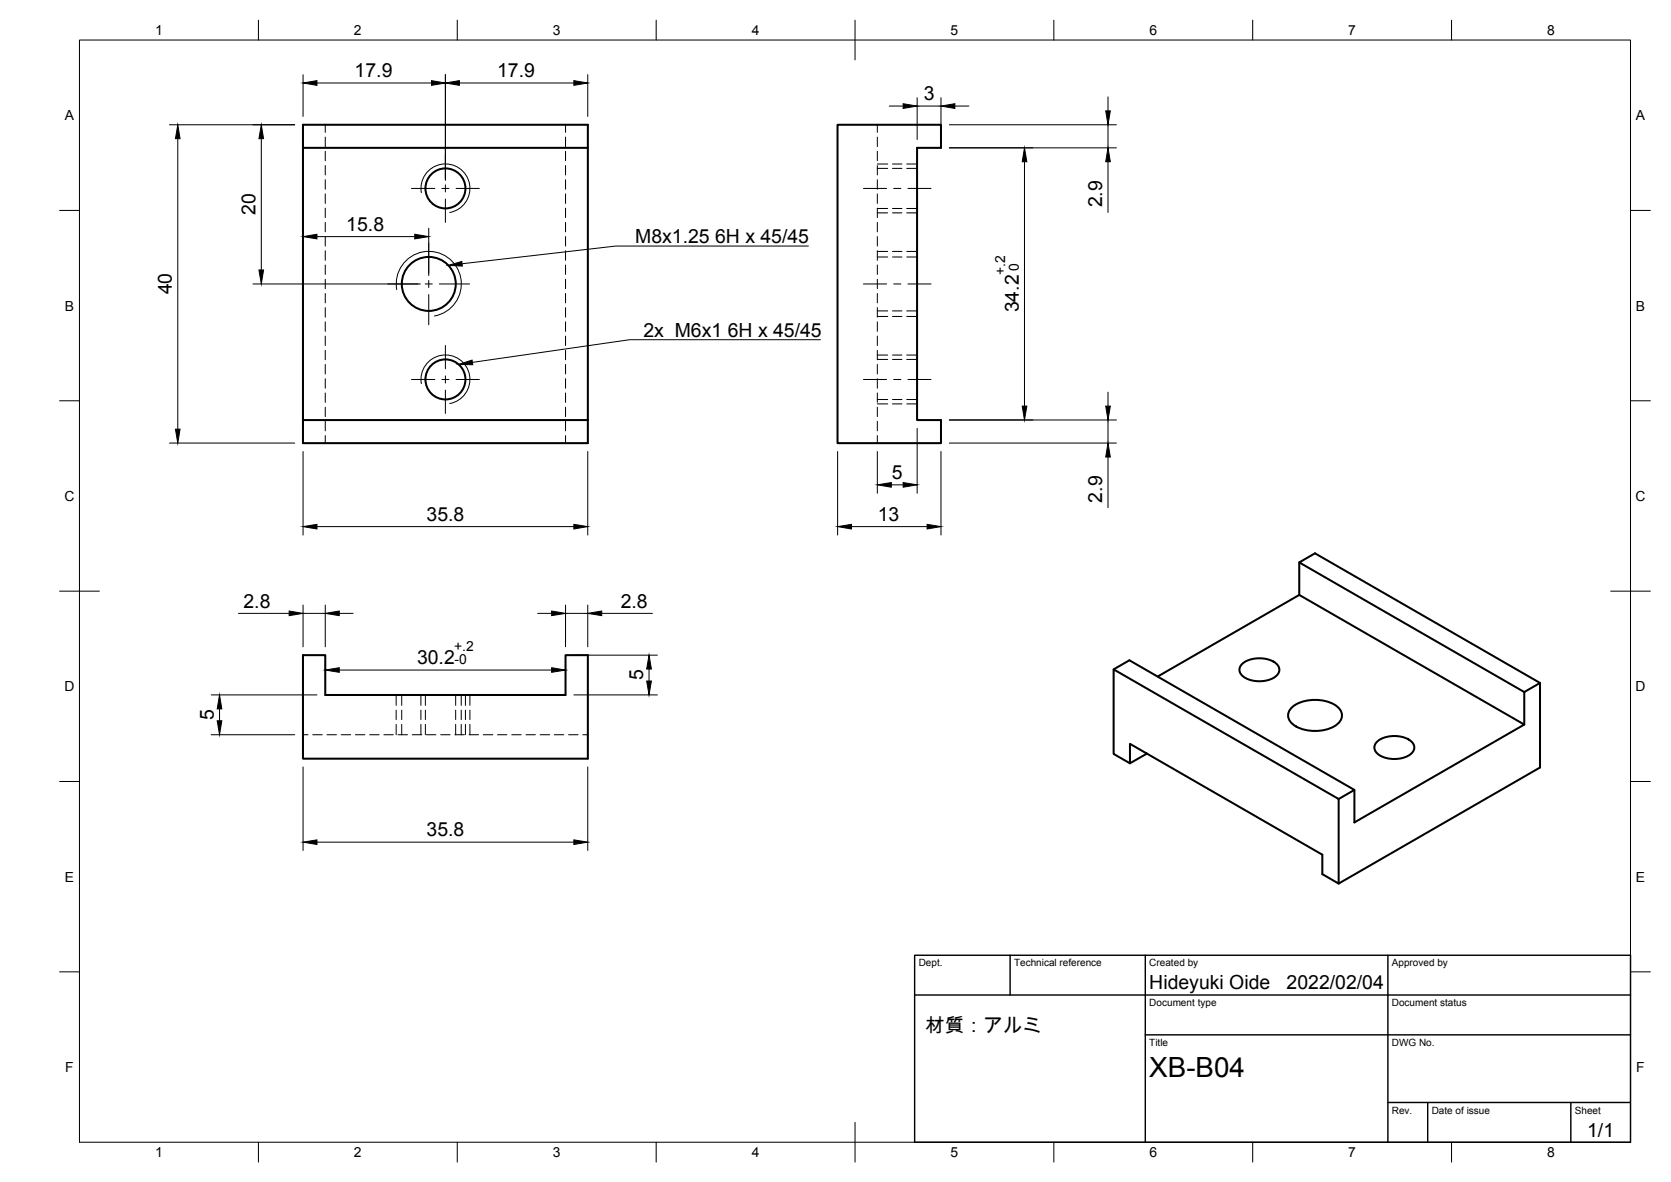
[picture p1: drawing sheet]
<svg xmlns="http://www.w3.org/2000/svg" width="420mm" height="297mm" viewBox="0 0 420 297" stroke-linecap="round" stroke-linejoin="round" font-family="sans-serif">
<g fill="none" stroke="#000" stroke-width=".51">
<path d="M76.2 37.2h71.6M210.6 31.4h26v5.8h-6v68.4h6v5.8h-26zM76.2 105.6v5.8h71.6v-80h-71.6v74.2h71.6M326.7 141.3v8.2M76.2 164.6h5.6v10.1h60.4v-10.1h5.6v26.1h-71.6zM280 168.2l4-2.3 56.6 32.6-4 2.3M291.1 170l35.6-20.5 56.6 32.6-42.7 24.6v-8.2M312.5 166.7a7.4 7.4 0 0 1 8.4 0 2.06 2.06 0 0 1 .8 2 2.06 2.06 0 0 1-1.5 1.7 7.6 7.6 0 0 1-7.7-.5 1.94 1.94 0 0 1 0-3.2zM325.1 177.6a10.1 10.1 0 0 1 11.1 0 2.81 2.81 0 0 1 1.2 2.7 2.81 2.81 0 0 1-1.9 2.2 10.3 10.3 0 0 1-10.4-.5 2.66 2.66 0 0 1 0-4.4zM383.3 173.9v8.2M387.2 171.6l-3.9 2.3-56.6-32.6 3.9-2.2 56.6 32.5v21.3l-50.6 29.1M288.4 189.4l-4.3 2.4v-4.9l48.4 27.9v4.9l4.1 2.3v-21.2l-56.6-32.6v21.3l4.1 2.3"/>
<path d="M346.4 186.3a7.4 7.4 0 0 1 8.4 0 2.06 2.06 0 0 1 .8 2 2.06 2.06 0 0 1-1.5 1.6 7.6 7.6 0 0 1-7.7-.5 1.94 1.94 0 0 1 0-3.1z"/>
<circle cx="112" cy="47.3" r="5"/>
<circle cx="107.8" cy="71.3" r="6.8"/>
<circle cx="112" cy="95.4" r="5"/>
</g>
<g fill="none" stroke="#000" stroke-width=".25">
<path d="M81.8 31.4v1.9M81.8 34.4v2.4M81.8 38v2.4M142.2 31.4v1.9M142.2 34.4v2.4M142.2 38v2.4M220.6 31.4v1.9M220.6 34.4v2.4M220.6 38v2.4M81.8 41.6v2.4M81.8 45.2v2.3M81.8 48.7v2.4"/>
<path d="M81.8 52.3v2.4M81.8 55.9v2.4M81.8 59.4v2.4M142.2 41.6v2.4M142.2 45.2v2.3M142.2 48.7v2.4M142.2 52.3v2.4M142.2 55.9v2.4M142.2 59.4v2.4M220.6 41.6v2.4M220.6 45.2v2.3M220.6 48.7v2.4"/>
<path d="M220.6 52.3v2.4M220.6 55.9v2.4M220.6 59.4v2.4M220.6 52.4h2.6M220.6 42.3h2.6M224.4 52.4h2.4M224.4 42.3h2.4M228 52.4h2.6M228 42.3h2.6M81.8 63v2.4M81.8 66.6v2.4M81.8 70.2v2.3"/>
<path d="M81.8 73.8v2.3M81.8 77.3v2.4M142.2 63v2.4M142.2 66.6v2.4M142.2 70.2v2.3M142.2 73.8v2.3M142.2 77.3v2.4M220.6 63v2.4M220.6 66.6v2.4M220.6 70.2v2.3M220.6 73.8v2.3M220.6 77.3v2.4"/>
<path d="M220.6 78.1h2.6M220.6 64.6h2.6M224.4 78.1h2.4M224.4 64.6h2.4M228 78.1h2.6M228 64.6h2.6M81.8 80.9v2.4M81.8 84.5v2.3M81.8 88v2.4M81.8 91.6v2.4M81.8 95.2v2.4M81.8 98.7v2.4"/>
<path d="M142.2 80.9v2.4M142.2 84.5v2.3M142.2 88v2.4M142.2 91.6v2.4M142.2 95.2v2.4M142.2 98.7v2.4M220.6 80.9v2.4M220.6 84.5v2.3M220.6 88v2.4M220.6 91.6v2.4M220.6 95.2v2.4M220.6 98.7v2.4"/>
<path d="M220.6 90.3h2.6M224.4 90.3h2.4M228 90.3h2.6M81.8 102.3v2.4M81.8 105.9v2.4M81.8 109.5v1.9M142.2 102.3v2.4M142.2 105.9v2.4M142.2 109.5v1.9M220.6 102.3v2.4M220.6 105.9v2.4M220.6 109.5v1.9"/>
<path d="M220.6 100.4h2.6M224.4 100.4h2.4M228 100.4h2.6M101 174.7v2.6M101 178.5v2.3M107 174.7v2.6M107 178.5v2.3M114.6 174.7v2.6M114.6 178.5v2.3M117 174.7v2.6M117 178.5v2.3M76.2 184.6h1.2"/>
<path d="M78.6 184.6h2.4M82.2 184.6h2.4M85.8 184.6h2.4M89.4 184.6h2.3M92.9 184.6h2.4M96.5 184.6h2.4M100.1 184.6h2.4M101 182v2.6M103.7 184.6h2.3M107 182v2.6M107.2 184.6h2.4M110.8 184.6h2.4"/>
<path d="M114.4 184.6h2.4M114.6 182v2.6M117 182v2.6M117.9 184.6h2.4M121.5 184.6h2.4M125.1 184.6h2.4M128.7 184.6h2.3M132.2 184.6h2.4M135.8 184.6h2.4M139.4 184.6h2.4M143 184.6h2.4M146.5 184.6h1.3"/>
</g>
<path d="M105.9 48.4a6.1 6.1 0 0 1 5-7.1 6.1 6.1 0 0 1 7.2 5 6.1 6.1 0 0 1-5 7.1M99.8 72.8a8.2 8.2 0 0 1 6.6-9.5 8.2 8.2 0 0 1 9.5 6.6 8.2 8.2 0 0 1-6.7 9.5M105.9 96.4a6.1 6.1 0 0 1 5-7.1 6.1 6.1 0 0 1 7.2 5 6.1 6.1 0 0 1-5 7.1" fill="none" stroke="#000" stroke-width=".25"/>
<g fill="none" stroke="#000" stroke-width=".25">
<path d="M220.6 53.5h2.6M220.6 41.2h2.6M224.4 53.5h2.4M224.4 41.2h2.4M228 53.5h2.6M228 41.2h2.6M220.6 79.5h2.6M220.6 63.2h2.6M224.4 79.5h2.4M224.4 63.2h2.4M228 79.5h2.6M228 63.2h2.6"/>
<path d="M220.6 89.2h2.6M224.4 89.2h2.4M228 89.2h2.6M220.6 101.5h2.6M224.4 101.5h2.4M228 101.5h2.6M99.6 174.7v2.6M99.6 178.5v2.3M105.8 174.7v2.6M105.8 178.5v2.3M116 174.7v2.6M116 178.5v2.3"/>
<path d="M118.2 174.7v2.6M118.2 178.5v2.3M99.6 182v2.6M105.8 182v2.6M116 182v2.6M118.2 182v2.6"/>
</g>
<!-- layer: Border -->
<g fill="none" stroke="#000" stroke-width=".25">
<path d="M20 10.1h390v276.9h-390zM65 5.1v5M115 5.1v5M165 5.1v5M215 5.1v10M265 5.1v5M315 5.1v5M365 5.1v5M15 52.9h5M410 52.9h5M15 100.7h5M410 100.7h5"/>
<path d="M15 148.6h10M405 148.6h10M15 196.4h5M410 196.4h5M15 244.2h5M410 244.2h5M65 287v5M115 287v5M165 287v5M215 282.1v9.9M265 287v5M315 287v5"/>
<path d="M365 287v5"/>
</g>
<!-- layer: TitleBlock -->
<path d="M230 240.1h180v46.9h-180zM230 250h180M254 240.1v9.9M288 240.1v46.9M349 240.1v46.9M288 260.1h122M349 277.1h61M359 277.1v9.9M395 277.1v9.9" fill="none" stroke="#000" stroke-width=".36"/>
<!-- layer: Center Lines -->
<g fill="none" stroke="#000" stroke-width=".25">
<path d="M112 38.8v5.9M103.5 47.4h5.8M111.1 47.4h1.8M112 46.5v1.7M112 50v5.9M114.7 47.4h5.8M217.1 47.4h5.8M224.7 47.4h1.8M228.3 47.4h5.8M97.5 71.4h7.6M106.9 71.4h1.8M107.8 61.1v7.6"/>
<path d="M107.8 70.5v1.7M107.8 74v7.6M110.5 71.4h7.6M217.1 71.4h5.8M224.7 71.4h1.8M228.3 71.4h5.8M103.5 95.4h5.8M111.1 95.4h1.8M112 86.8v5.9M112 94.5v1.8M112 98v5.9M114.7 95.4h5.8"/>
<path d="M217.1 95.4h5.8M224.7 95.4h1.8M228.3 95.4h5.8"/>
</g>
<!-- layer: Dimensions -->
<g fill="none" stroke="#000" stroke-width=".25">
<path d="M76.2 18.8v10.5M112 18.8v26.5M147.8 18.8v10.5M42.6 31.4h31.5M44.7 34.8v73.1M65.7 34.8v33M76.2 39.3v22.3M79.7 20.9h28.8M115.5 20.9h28.8M223.6 26.7h3.5M230.6 24.6v10.5M230.6 26.7h6"/>
<path d="M236.6 24.6v10.5M238.7 31.4h42M238.7 37.2h42M240.1 26.7h3.5M278.6 24.3v3.6M278.6 31.4v5.8M79.7 59.5h24.6M107.8 57.3v11.9M257.6 40.6v61.5M278.6 40.6v12.8M63.6 71.4h42.1M278.6 98.6v3.5"/>
<path d="M42.6 111.3h31.5M76.2 113.5v21M147.8 113.5v21M210.6 113.5v21M220.6 113.5v10.5M230.6 107.7v16.3M236.6 113.5v21M238.7 111.3h42M238.7 105.5h42M278.6 105.5v5.8M278.6 114.9v12.7M79.7 132.3h64.6"/>
<path d="M214.1 132.3h19M224.1 121.8h3M60 154.1h12.7M76.2 152v10.5M76.2 154.1h5.6M81.8 152v10.5M85.3 154.1h3.5M135.2 154.1h3.5M142.2 152v10.5M142.2 154.1h5.6M147.8 152v10.5M151.3 154.1h12.7"/>
<path d="M53.1 174.6h26.6M55.2 178.1v3M81.8 166.7v3.8M85.3 168.4h53.4M142.2 166.7v3.8M144.3 164.6h21M144.3 174.6h21M163.2 168.1v3M53.1 184.6h21M76.2 192.7v21M147.8 192.7v21M79.7 211.6h64.6"/>
</g>
<g fill="#000" stroke="#000" stroke-width=".25">
<path d="M44.7 31.4l.6 3.4h-1.2zM65.7 31.4l.6 3.4h-1.2zM76.2 20.9l3.5-.6v1.1zM108.5 20.3l3.5 .6-3.5 .5zM112 20.9l3.5-.6v1.1zM144.3 20.3l3.5 .6-3.5 .5zM227.1 26.1l3.5 .6-3.5 .5zM236.6 26.7l3.5-.6v1.1zM278 27.9h1.2l-.6 3.5zM76.2 59.5l3.5-.6v1.1zM104.3 58.9l3.5 .6-3.5 .5zM257.6 37.2l.6 3.4h-1.2z"/>
<path d="M278.6 37.2l.6 3.4h-1.2zM65.1 67.8h1.2l-.6 3.6zM44.1 107.9h1.2l-.6 3.4zM257 102.1h1.2l-.6 3.4zM278 102.1h1.2l-.6 3.4zM278.6 111.3l.6 3.6h-1.2zM76.2 132.3l3.5-.5v1.1zM144.3 131.8l3.5 .5-3.5 .6zM210.6 132.3l3.5-.5v1.1zM220.6 121.8l3.5-.5v1.1zM227.1 121.3l3.5 .5-3.5 .6zM233.1 131.8l3.5 .5-3.5 .6z"/>
<path d="M72.7 153.6l3.5 .5-3.5 .6zM81.8 154.1l3.5-.5v1.1zM138.7 153.6l3.5 .5-3.5 .6zM147.8 154.1l3.5-.5v1.1zM55.2 174.6l.6 3.5h-1.2zM81.8 168.4l3.5-.6v1.2zM138.7 167.8l3.5 .6-3.5 .6zM163.2 164.6l.6 3.5h-1.2zM162.6 171.1h1.2l-.6 3.5zM54.6 181.1h1.2l-.6 3.5zM76.2 211.6l3.5-.5v1.1zM144.3 211.1l3.5 .5-3.5 .6z"/>
</g>
<!-- layer: Annotations -->
<path d="M112.7 66.7l3.4-1 .1 1.2zM115.3 91.6l3.4-1.1 .2 1.2z" fill="#000" stroke="#000" stroke-width=".25"/>
<path d="M203.3 61.8h-48.5l-38.6 4.5M206.3 85.4h-48l-39.5 5.7" fill="none" stroke="#000" stroke-width=".25"/>
<text font-size="7" x="289" y="270.6">XB-B04</text>
<g font-size="4.9">
<text x="89.2" y="19.4">17.9</text>
<text x="125" y="19.4">17.9</text>
<text x="232.3" y="25.2">3</text>
<text x="277.1" y="52.1" transform="rotate(-90 277.1 52.1)">2.9</text>
<text x="64.2" y="54" transform="rotate(-90 64.2 54)">20</text>
<text x="87.1" y="58">15.8</text>
<text x="159.7" y="61.1">M8x1.25</text>
<text x="179.8" y="61.1">6H x 45/45</text>
<text x="43.2" y="74" transform="rotate(-90 43.2 74)">40</text>
<text x="256.1" y="78.5" transform="rotate(-90 256.1 78.5)">34.2</text>
<text x="161.8" y="84.7">2x M6x1</text>
<text x="183" y="84.7">6H x 45/45</text>
<text x="224.2" y="120.4">5</text>
<text x="107.3" y="130.9">35.8</text>
<text x="220.7" y="130.9">13</text>
<text x="277.1" y="126.3" transform="rotate(-90 277.1 126.3)">2.9</text>
<text x="61.2" y="152.7">2.8</text>
<text x="156.1" y="152.7">2.8</text>
<text x="104.9" y="166.9">30.2</text>
<text x="161.7" y="171" transform="rotate(-90 161.7 171)">5</text>
<text x="53.7" y="181" transform="rotate(-90 53.7 181)">5</text>
<text x="107.3" y="210.2">35.8</text>
<text x="289" y="248.5">Hideyuki Oide</text>
<text x="323.5" y="248.5">2022/02/04</text>
<text x="232.7" y="259.4">材質：アルミ</text>
<text x="399.1" y="285.7">1/1</text>
</g>
<g font-size="3.5">
<text x="39" y="8.8">1</text>
<text x="89" y="8.8">2</text>
<text x="139" y="8.8">3</text>
<text x="189" y="8.8">4</text>
<text x="239" y="8.8">5</text>
<text x="289" y="8.8">6</text>
<text x="339" y="8.8">7</text>
<text x="389" y="8.8">8</text>
<text x="16.3" y="30.2">A</text>
<text x="411.3" y="30.2">A</text>
<text x="252.8" y="69.2" transform="rotate(-90 252.8 69.2)">+.2</text>
<text x="256.1" y="68" transform="rotate(-90 256.1 68)">0</text>
<text x="16.3" y="78">B</text>
<text x="411.3" y="78">B</text>
<text x="16.2" y="125.9">C</text>
<text x="411.2" y="125.9">C</text>
<text x="114.2" y="163.5">+.2</text>
<text x="114.3" y="166.9">-0</text>
<text x="16.2" y="173.7">D</text>
<text x="411.2" y="173.7">D</text>
<text x="16.3" y="221.6">E</text>
<text x="411.3" y="221.6">E</text>
<text x="16.4" y="269.4">F</text>
<text x="411.4" y="269.4">F</text>
<text x="39" y="290.8">1</text>
<text x="89" y="290.8">2</text>
<text x="139" y="290.8">3</text>
<text x="189" y="290.8">4</text>
<text x="239" y="290.8">5</text>
<text x="289" y="290.8">6</text>
<text x="339" y="290.8">7</text>
<text x="389" y="290.8">8</text>
</g>
<g font-size="2.5">
<text x="231" y="242.9">Dept.</text>
<text x="255" y="242.9">Technical reference</text>
<text x="289" y="242.9">Created by</text>
<text x="350" y="242.9">Approved by</text>
<text x="289" y="252.8">Document type</text>
<text x="350" y="252.8">Document status</text>
<text x="289" y="262.9">Title</text>
<text x="350" y="262.9">DWG No.</text>
<text x="350" y="279.9">Rev.</text>
<text x="360" y="279.9">Date of issue</text>
<text x="396" y="279.9">Sheet</text>
</g>
</svg>
